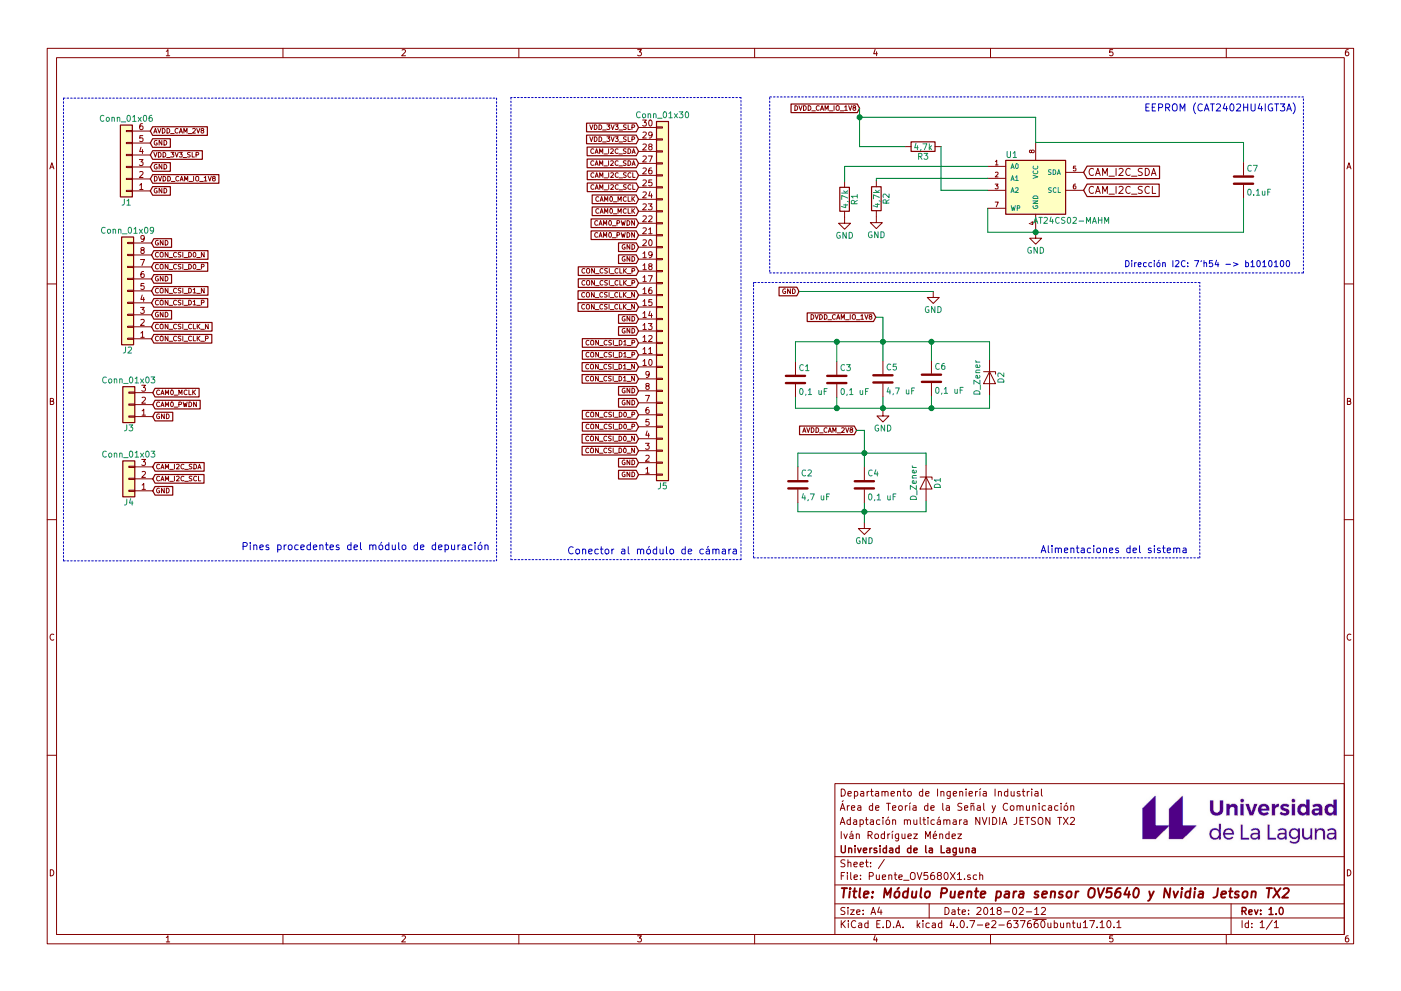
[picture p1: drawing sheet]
EESchema Schematic File Version 2
LIBS:power
LIBS:device
LIBS:switches
LIBS:relays
LIBS:motors
LIBS:transistors
LIBS:conn
LIBS:linear
LIBS:regul
LIBS:74xx
LIBS:cmos4000
LIBS:adc-dac
LIBS:memory
LIBS:xilinx
LIBS:microcontrollers
LIBS:dsp
LIBS:microchip
LIBS:analog_switches
LIBS:motorola
LIBS:texas
LIBS:intel
LIBS:audio
LIBS:interface
LIBS:digital-audio
LIBS:philips
LIBS:display
LIBS:cypress
LIBS:siliconi
LIBS:opto
LIBS:atmel
LIBS:contrib
LIBS:valves
LIBS:qth-060-01-h-d-a
LIBS:Puente_OV5680X1-cache
EELAYER 25 0
EELAYER END
$Descr A4 11693 8268
encoding utf-8
Sheet 1 1
Title "Módulo Puente para sensor OV5640 y Nvidia Jetson TX2"
Date "2018-02-12"
Rev "1.0"
Comp "Universidad de la Laguna"
Comment1 "Iván Rodríguez Méndez"
Comment2 "Adaptación multicámara NVIDIA JETSON TX2"
Comment3 "Área de Teoría de la Señal y Comunicación"
Comment4 "Departamento de Ingeniería Industrial"
$EndDescr
Text Notes 2015 4675 0    60   ~ 0
Pines procedentes del módulo de depuración\n\n
$Comp
L Conn_01x30 J5
U 1 1
P 5530 2555
F 0 "J5" H 5530 4055 50  0000 C CNN
F 1 "Conn_01x30" H 5530 955 50  0000 C CNN
F 2 "I-PEX-30:SOIC-30-MOD" H 5530 2555 50  0001 C CNN
F 3 "" H 5530 2555 50  0001 C CNN
	1    5530 2555
	1    0    0    1   
$EndComp
Text Notes 4735 4620 0    60   ~ 0
Conector al módulo de cámara\n
Text GLabel 5330 3955 0    39   Input ~ 0
GND
Text GLabel 5330 3655 0    39   Input ~ 0
CON_CSI_D0_N
Text GLabel 5330 3455 0    39   Input ~ 0
CON_CSI_D0_P
Text GLabel 5330 3255 0    39   Input ~ 0
GND
Text GLabel 5330 3055 0    39   Input ~ 0
CON_CSI_D1_N
Text GLabel 5330 2855 0    39   Input ~ 0
CON_CSI_D1_P
Text GLabel 5330 2655 0    39   Input ~ 0
GND
Text GLabel 5330 2255 0    39   Input ~ 0
CON_CSI_CLK_P
Text GLabel 5330 2455 0    39   Input ~ 0
CON_CSI_CLK_N
Text GLabel 5330 2055 0    39   Input ~ 0
GND
Text GLabel 5330 1855 0    39   Input ~ 0
CAM0_PWDN
Text GLabel 5330 1655 0    39   Input ~ 0
CAM0_MCLK
Text GLabel 5330 1455 0    39   Input ~ 0
CAM_I2C_SCL
Text GLabel 5330 1255 0    39   Input ~ 0
CAM_I2C_SDA
Text GLabel 5330 1055 0    39   Input ~ 0
VDD_3V3_SLP
Text GLabel 7175 895  0    39   Input ~ 0
DVDD_CAM_IO_1V8
$Comp
L AT24CS02-MAHM U1
U 1 1
P 8645 1530
F 0 "U1" H 8445 1780 50  0000 C CNN
F 1 "AT24CS02-MAHM" H 8945 1230 50  0000 C CNN
F 2 "Housings_SOIC:SOIC-8_3.9x4.9mm_Pitch1.27mm" H 8645 1530 50  0001 C CIN
F 3 "" H 8645 1530 50  0001 C CNN
	1    8645 1530
	1    0    0    -1  
$EndComp
$Comp
L C C7
U 1 1
P 10380 1495
F 0 "C7" H 10405 1595 50  0000 L CNN
F 1 "0.1uF" H 10405 1395 50  0000 L CNN
F 2 "Capacitors_SMD:C_1206_HandSoldering" H 10418 1345 50  0001 C CNN
F 3 "" H 10380 1495 50  0001 C CNN
	1    10380 1495
	1    0    0    -1  
$EndComp
$Comp
L GND #PWR01
U 1 1
P 8645 1930
F 0 "#PWR01" H 8645 1680 50  0001 C CNN
F 1 "GND" H 8645 1780 50  0000 C CNN
F 2 "" H 8645 1930 50  0001 C CNN
F 3 "" H 8645 1930 50  0001 C CNN
	1    8645 1930
	1    0    0    -1  
$EndComp
Text GLabel 6670 2425 0    39   Input ~ 0
GND
$Comp
L GND #PWR02
U 1 1
P 7790 2425
F 0 "#PWR02" H 7790 2175 50  0001 C CNN
F 1 "GND" H 7790 2275 50  0000 C CNN
F 2 "" H 7790 2425 50  0001 C CNN
F 3 "" H 7790 2425 50  0001 C CNN
	1    7790 2425
	1    0    0    -1  
$EndComp
$Comp
L R R1
U 1 1
P 7050 1655
F 0 "R1" V 7130 1655 50  0000 C CNN
F 1 "4,7k" V 7050 1655 50  0000 C CNN
F 2 "Resistors_SMD:R_1206" V 6980 1655 50  0001 C CNN
F 3 "" H 7050 1655 50  0001 C CNN
	1    7050 1655
	1    0    0    -1  
$EndComp
$Comp
L R R2
U 1 1
P 7315 1650
F 0 "R2" V 7395 1650 50  0000 C CNN
F 1 "4,7k" V 7315 1650 50  0000 C CNN
F 2 "Resistors_SMD:R_1206" V 7245 1650 50  0001 C CNN
F 3 "" H 7315 1650 50  0001 C CNN
	1    7315 1650
	1    0    0    -1  
$EndComp
$Comp
L GND #PWR03
U 1 1
P 7050 1805
F 0 "#PWR03" H 7050 1555 50  0001 C CNN
F 1 "GND" H 7050 1655 50  0000 C CNN
F 2 "" H 7050 1805 50  0001 C CNN
F 3 "" H 7050 1805 50  0001 C CNN
	1    7050 1805
	1    0    0    -1  
$EndComp
$Comp
L GND #PWR04
U 1 1
P 7315 1800
F 0 "#PWR04" H 7315 1550 50  0001 C CNN
F 1 "GND" H 7315 1650 50  0000 C CNN
F 2 "" H 7315 1800 50  0001 C CNN
F 3 "" H 7315 1800 50  0001 C CNN
	1    7315 1800
	1    0    0    -1  
$EndComp
$Comp
L R R3
U 1 1
P 7705 1215
F 0 "R3" V 7785 1215 50  0000 C CNN
F 1 "4,7k" V 7705 1215 50  0000 C CNN
F 2 "Resistors_SMD:R_1206" V 7635 1215 50  0001 C CNN
F 3 "" H 7705 1215 50  0001 C CNN
	1    7705 1215
	0    1    1    0   
$EndComp
Text Notes 10775 2220 2    51   ~ 0
Dirección I2C: 7'h54 -> b1010100\n
Text Notes 10825 920  2    59   ~ 0
EEPROM (CAT2402HU4IGT3A)
Text GLabel 9045 1430 2    59   Input ~ 0
CAM_I2C_SDA
Text GLabel 9045 1580 2    59   Input ~ 0
CAM_I2C_SCL
Text Notes 9915 4610 2    59   ~ 0
Alimentaciones del sistema\n
Text GLabel 5330 1155 0    39   Input ~ 0
VDD_3V3_SLP
Text GLabel 5330 1355 0    39   Input ~ 0
CAM_I2C_SDA
Text GLabel 5330 1555 0    39   Input ~ 0
CAM_I2C_SCL
Text GLabel 5330 1755 0    39   Input ~ 0
CAM0_MCLK
Text GLabel 5330 1955 0    39   Input ~ 0
CAM0_PWDN
Text GLabel 5330 2155 0    39   Input ~ 0
GND
Text GLabel 5330 2355 0    39   Input ~ 0
CON_CSI_CLK_P
Text GLabel 5330 2555 0    39   Input ~ 0
CON_CSI_CLK_N
Text GLabel 5330 2755 0    39   Input ~ 0
GND
Text GLabel 5330 2955 0    39   Input ~ 0
CON_CSI_D1_P
Text GLabel 5330 3155 0    39   Input ~ 0
CON_CSI_D1_N
Text GLabel 5330 3355 0    39   Input ~ 0
GND
Text GLabel 5330 3555 0    39   Input ~ 0
CON_CSI_D0_P
Text GLabel 5330 3755 0    39   Input ~ 0
CON_CSI_D0_N
Text GLabel 5330 3855 0    39   Input ~ 0
GND
Text GLabel 1255 1385 2    39   Input ~ 0
GND
Text GLabel 1255 1585 2    39   Input ~ 0
GND
Text GLabel 1255 1285 2    39   Input ~ 0
VDD_3V3_SLP
Text GLabel 1255 1485 2    39   Input ~ 0
DVDD_CAM_IO_1V8
$Comp
L Conn_01x09 J2
U 1 1
P 1065 2420
F 0 "J2" H 1065 2920 50  0000 C CNN
F 1 "Conn_01x09" H 1065 1920 50  0000 C CNN
F 2 "Pin_Headers:Pin_Header_Straight_1x09_Pitch2.54mm" H 1065 2420 50  0001 C CNN
F 3 "" H 1065 2420 50  0001 C CNN
	1    1065 2420
	-1   0    0    1   
$EndComp
Text GLabel 1265 2020 2    39   Input ~ 0
GND
Text GLabel 1265 2120 2    39   Input ~ 0
CON_CSI_D0_N
Text GLabel 1265 2320 2    39   Input ~ 0
GND
Text GLabel 1265 2220 2    39   Input ~ 0
CON_CSI_D0_P
Text GLabel 1265 2420 2    39   Input ~ 0
CON_CSI_D1_N
Text GLabel 1265 2520 2    39   Input ~ 0
CON_CSI_D1_P
Text GLabel 1265 2620 2    39   Input ~ 0
GND
Text GLabel 1265 2720 2    39   Input ~ 0
CON_CSI_CLK_N
Text GLabel 1265 2820 2    39   Input ~ 0
CON_CSI_CLK_P
$Comp
L Conn_01x03 J3
U 1 1
P 1075 3370
F 0 "J3" H 1075 3570 50  0000 C CNN
F 1 "Conn_01x03" H 1075 3170 50  0000 C CNN
F 2 "Pin_Headers:Pin_Header_Straight_1x03_Pitch2.54mm" H 1075 3370 50  0001 C CNN
F 3 "" H 1075 3370 50  0001 C CNN
	1    1075 3370
	-1   0    0    1   
$EndComp
Text GLabel 1275 3470 2    39   Input ~ 0
GND
Text GLabel 1275 3370 2    39   Input ~ 0
CAM0_PWDN
Text GLabel 1275 3270 2    39   Input ~ 0
CAM0_MCLK
$Comp
L Conn_01x03 J4
U 1 1
P 1075 3990
F 0 "J4" H 1075 4190 50  0000 C CNN
F 1 "Conn_01x03" H 1075 3790 50  0000 C CNN
F 2 "Pin_Headers:Pin_Header_Straight_1x03_Pitch2.54mm" H 1075 3990 50  0001 C CNN
F 3 "" H 1075 3990 50  0001 C CNN
	1    1075 3990
	-1   0    0    1   
$EndComp
Text GLabel 1275 4090 2    39   Input ~ 0
GND
Text GLabel 1275 3990 2    39   Input ~ 0
CAM_I2C_SCL
Text GLabel 1275 3890 2    39   Input ~ 0
CAM_I2C_SDA
$Comp
L Conn_01x06 J1
U 1 1
P 1055 1385
F 0 "J1" H 1055 1685 50  0000 C CNN
F 1 "Conn_01x06" H 1055 985 50  0000 C CNN
F 2 "Pin_Headers:Pin_Header_Straight_1x06_Pitch2.54mm" H 1055 1385 50  0001 C CNN
F 3 "" H 1055 1385 50  0001 C CNN
	1    1055 1385
	-1   0    0    1   
$EndComp
Text GLabel 1255 1185 2    39   Input ~ 0
GND
Text GLabel 1255 1085 2    39   Input ~ 0
AVDD_CAM_2V8
$Comp
L C C1
U 1 1
P 6640 3160
F 0 "C1" H 6665 3260 50  0000 L CNN
F 1 "0,1 uF" H 6665 3060 50  0000 L CNN
F 2 "Capacitors_SMD:C_1206_HandSoldering" H 6678 3010 50  0001 C CNN
F 3 "" H 6640 3160 50  0001 C CNN
	1    6640 3160
	1    0    0    -1  
$EndComp
$Comp
L C C3
U 1 1
P 6985 3160
F 0 "C3" H 7010 3260 50  0000 L CNN
F 1 "0,1 uF" H 7010 3060 50  0000 L CNN
F 2 "Capacitors_SMD:C_1206_HandSoldering" H 7023 3010 50  0001 C CNN
F 3 "" H 6985 3160 50  0001 C CNN
	1    6985 3160
	1    0    0    -1  
$EndComp
$Comp
L C C5
U 1 1
P 7370 3155
F 0 "C5" H 7395 3255 50  0000 L CNN
F 1 "4,7 uF" H 7395 3055 50  0000 L CNN
F 2 "Capacitors_SMD:C_1206_HandSoldering" H 7408 3005 50  0001 C CNN
F 3 "" H 7370 3155 50  0001 C CNN
	1    7370 3155
	1    0    0    -1  
$EndComp
$Comp
L C C6
U 1 1
P 7775 3150
F 0 "C6" H 7800 3250 50  0000 L CNN
F 1 "0,1 uF" H 7800 3050 50  0000 L CNN
F 2 "Capacitors_SMD:C_1206_HandSoldering" H 7813 3000 50  0001 C CNN
F 3 "" H 7775 3150 50  0001 C CNN
	1    7775 3150
	1    0    0    -1  
$EndComp
$Comp
L D_Zener D2
U 1 1
P 8260 3145
F 0 "D2" H 8260 3245 50  0000 C CNN
F 1 "D_Zener" H 8260 3045 50  0000 C CNN
F 2 "Diodes_SMD:D_2010" H 8260 3145 50  0001 C CNN
F 3 "" H 8260 3145 50  0001 C CNN
	1    8260 3145
	0    1    1    0   
$EndComp
$Comp
L GND #PWR05
U 1 1
P 7370 3415
F 0 "#PWR05" H 7370 3165 50  0001 C CNN
F 1 "GND" H 7370 3265 50  0000 C CNN
F 2 "" H 7370 3415 50  0001 C CNN
F 3 "" H 7370 3415 50  0001 C CNN
	1    7370 3415
	1    0    0    -1  
$EndComp
Wire Notes Line
	530  810  4145 810 
Wire Notes Line
	4265 805  4265 4665
Wire Notes Line
	4265 4665 6185 4665
Wire Notes Line
	6185 4665 6185 805 
Wire Notes Line
	6185 805  4265 805 
Wire Wire Line
	8645 1180 10380 1180
Wire Wire Line
	10380 1180 10380 1345
Wire Wire Line
	10380 1930 10380 1645
Wire Wire Line
	8245 1930 10380 1930
Wire Wire Line
	7790 2425 6670 2425
Wire Wire Line
	8245 1730 8245 1930
Connection ~ 8645 1930
Wire Wire Line
	8245 1480 7315 1480
Wire Wire Line
	7315 1480 7315 1500
Wire Wire Line
	8245 1380 7050 1380
Wire Wire Line
	7050 1380 7050 1505
Wire Wire Line
	7175 895  7175 1215
Wire Wire Line
	7175 1215 7555 1215
Wire Wire Line
	7855 1215 7855 1580
Wire Wire Line
	7855 1580 8245 1580
Wire Notes Line
	6425 805  6425 2270
Wire Notes Line
	6425 2270 10880 2270
Wire Notes Line
	10880 2270 10880 800 
Wire Notes Line
	10880 800  6425 800 
Wire Wire Line
	7175 970  8645 970 
Wire Wire Line
	8645 970  8645 1180
Connection ~ 7175 970 
Wire Notes Line
	530  810  530  4675
Wire Notes Line
	530  4675 4145 4675
Wire Notes Line
	4145 4675 4145 810 
Wire Wire Line
	8260 3400 8260 3295
Wire Wire Line
	6640 3400 8260 3400
Wire Wire Line
	7370 3305 7370 3415
Connection ~ 7370 3400
Wire Wire Line
	7775 3300 7775 3400
Connection ~ 7775 3400
Wire Wire Line
	6985 3400 6985 3310
Wire Wire Line
	6640 3400 6640 3310
Connection ~ 6985 3400
Wire Wire Line
	6640 3010 6640 2845
Wire Wire Line
	6640 2845 8260 2845
Wire Wire Line
	8260 2845 8260 2995
Wire Wire Line
	7775 3000 7775 2845
Connection ~ 7775 2845
Wire Wire Line
	6985 3010 6985 2845
Connection ~ 6985 2845
Wire Wire Line
	7370 2640 7370 3005
Connection ~ 7370 2845
Text GLabel 7310 2640 0    39   Input ~ 0
DVDD_CAM_IO_1V8
Wire Wire Line
	7370 2640 7310 2640
$Comp
L C C2
U 1 1
P 6660 4040
F 0 "C2" H 6685 4140 50  0000 L CNN
F 1 "4,7 uF" H 6685 3940 50  0000 L CNN
F 2 "Capacitors_SMD:C_1206_HandSoldering" H 6698 3890 50  0001 C CNN
F 3 "" H 6660 4040 50  0001 C CNN
	1    6660 4040
	1    0    0    -1  
$EndComp
$Comp
L C C4
U 1 1
P 7215 4040
F 0 "C4" H 7240 4140 50  0000 L CNN
F 1 "0,1 uF" H 7240 3940 50  0000 L CNN
F 2 "Capacitors_SMD:C_1206_HandSoldering" H 7253 3890 50  0001 C CNN
F 3 "" H 7215 4040 50  0001 C CNN
	1    7215 4040
	1    0    0    -1  
$EndComp
$Comp
L D_Zener D1
U 1 1
P 7730 4025
F 0 "D1" H 7730 4125 50  0000 C CNN
F 1 "D_Zener" H 7730 3925 50  0000 C CNN
F 2 "Diodes_SMD:D_2010" H 7730 4025 50  0001 C CNN
F 3 "" H 7730 4025 50  0001 C CNN
	1    7730 4025
	0    1    1    0   
$EndComp
$Comp
L GND #PWR06
U 1 1
P 7215 4355
F 0 "#PWR06" H 7215 4105 50  0001 C CNN
F 1 "GND" H 7215 4205 50  0000 C CNN
F 2 "" H 7215 4355 50  0001 C CNN
F 3 "" H 7215 4355 50  0001 C CNN
	1    7215 4355
	1    0    0    -1  
$EndComp
Wire Wire Line
	6660 3890 6660 3775
Wire Wire Line
	6660 3775 7730 3775
Wire Wire Line
	7730 3775 7730 3875
Wire Wire Line
	7215 3585 7215 3890
Connection ~ 7215 3775
Wire Wire Line
	6660 4190 6660 4265
Wire Wire Line
	6660 4265 7730 4265
Wire Wire Line
	7730 4265 7730 4175
Wire Wire Line
	7215 4190 7215 4355
Connection ~ 7215 4265
Text GLabel 7150 3585 0    39   Input ~ 0
AVDD_CAM_2V8
Wire Wire Line
	7215 3585 7150 3585
Wire Notes Line
	6290 2370 6290 4650
Wire Notes Line
	6290 4650 10015 4650
Wire Notes Line
	10015 4650 10015 2350
Wire Notes Line
	10015 2350 6290 2350
Wire Notes Line
	6290 2350 6290 2375
$EndSCHEMATC
